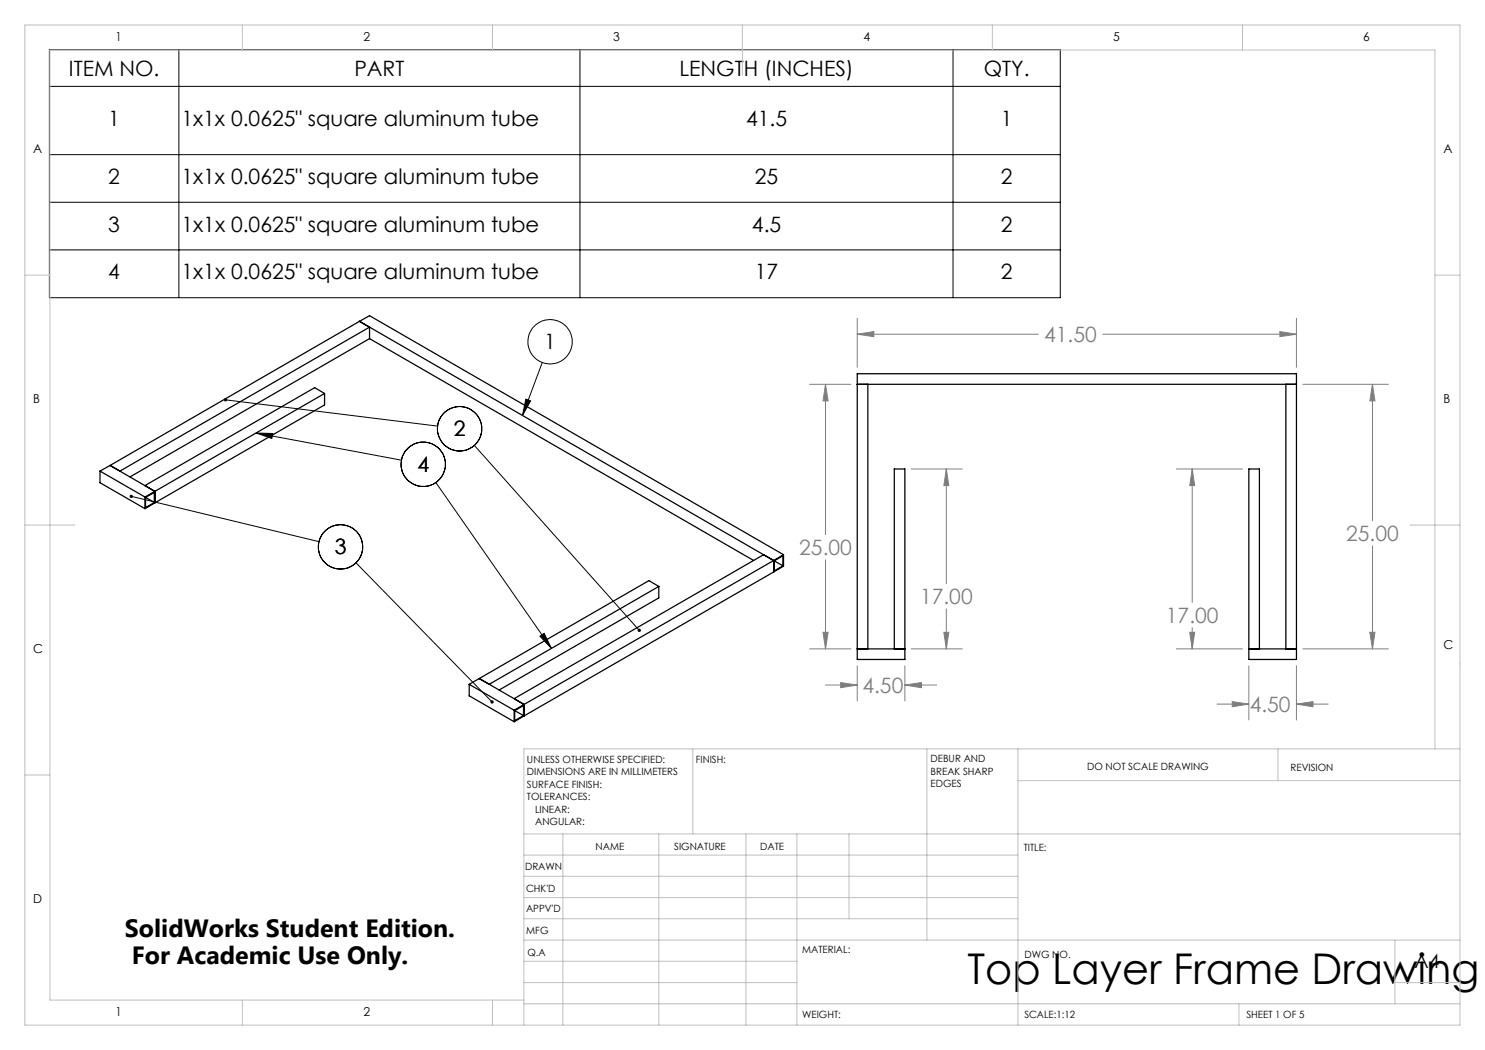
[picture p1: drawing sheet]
<svg xmlns="http://www.w3.org/2000/svg" width="297mm" height="210mm" viewBox="0 0 297 210" stroke-linecap="round" stroke-linejoin="round" font-family="sans-serif">
<g fill="none" stroke="#000" stroke-width=".2">
<path d="M9.9 9.9h202.2v49.6h-202.2zM9.9 17.3h202.2M35.8 9.9v49.6M116 9.9v49.6M190.6 9.9v49.6M9.9 30.9h202.2M9.9 40.5h202.2M9.9 50h202.2M45.1 80l42.4 5.2M105.2 79.8l.9 .4-1.6 2.9zM108.4 72.5l-3.9 10.6M26.2 99.3l37.6 9"/>
<path d="M51.2 86.6l29.1 5.4M51.2 86.6l3.4 .1-.2 1zM87.2 96.5l23.1 33.2M94.9 89.1l32.9 37M71.2 112.6l27.2 27.8M108 127.2l.8-.5 1.5 3z"/>
<circle cx="110" cy="68.4" r="4.4"/>
<circle cx="84.6" cy="92.9" r="4.4"/>
<circle cx="91.9" cy="85.7" r="4.4"/>
<circle cx="68.1" cy="109.4" r="4.4"/>
</g>
<g fill="none" stroke="#808080" stroke-width=".2">
<path d="M161.9 76.9h8.3M165.1 76.9l.5 3.3h-1zM165.1 76.9v30M171.4 66.8l3.4-.5v1zM171.4 63.7v9.8M171.4 66.8h36.2M220.6 66.8h38.7M256 66.3l3.3 .5-3.3 .5zM259.3 63.7v9.8M260.6 76.9h17.1M274.5 76.9l.5 3.3h-1zM274.5 76.9v27.3"/>
<path d="M182.2 93.8h10.2M189.3 93.8l.5 3.3h-1zM189.3 93.8v22.9M235.3 93.8h13.2M238.4 93.8l.5 3.3h-1zM238.4 93.8v26.7M165.1 112v17.8M274.5 109.2v20.6M161.9 129.8h8.3M164.6 126.5h1l-.5 3.3zM165.1 137h6.3M168.1 136.5l3.3 .5-3.3 .5z"/>
<path d="M171.4 133.2v7M181 137l3.3-.5v1zM181 133.2v7M181 137h6.3M182.2 129.8h10.2M188.8 126.5h1l-.5 3.3zM189.3 121.8v8M235.3 129.8h13.2M237.9 126.5h1l-.5 3.3zM238.4 125.5v4.3M249.8 133.2v10.8M259.3 133.2v10.8"/>
<path d="M260.6 129.8h17.1M274 126.5h1l-.5 3.3zM243.4 140.8h6.4M246.5 140.3l3.3 .5-3.3 .5zM259.3 140.8l3.3-.5v1zM259.3 140.8h6.3"/>
</g>
<g fill="none" stroke="#c0c0c0" stroke-width=".2">
<path d="M5 5h287v200h-287zM48.5 5v5M98.5 5v5M148.5 5v10M198.5 5v5M248.5 5v5M5 55h5M287 55h5M5 105h10M282 105h10M5 155h5M138.6 149.8v17"/>
<path d="M185.4 149.8v38.2M203.6 149.8v55.2M203.6 156.1h88.4M255.6 149.8v6.3M287 149.8v-139.8h-277v190h94.8M292 149.8h-187.2v55.2M104.8 166.8h187.2M104.8 179.5h98.8M104.8 175.3h98.8M104.8 171h98.8M112.6 166.8v38.2M131.8 166.8v38.2"/>
<path d="M149.2 166.8v38.2M159.4 166.8v38.2M169.8 166.8v17M104.8 183.8h98.8M104.8 196.5h54.6M104.8 192.3h54.6M104.8 188h187.2M279 196.5h13M279 188v12.8M48.5 200v5M98.5 200v5M104.8 200.8h187.2"/>
<path d="M247.8 200.8v4.2"/>
</g>
<path d="M51.2 86.6l3.4 .1-.2 1zM108 127.2l.8-.5 1.5 3zM105.2 79.8l.9 .4-1.6 2.9zM127.6 125.8l-.1 .2a.33 .33 0 0 0 .2 .3 .33 .33 0 0 0 .4 0l-.3-.2 .3 .2a.34 .34 0 0 0 0-.5 .34 .34 0 0 0-.5 0zM26.1 99l-.2 .2 .3 .1-.3-.1a.34 .34 0 0 0 .4 .4 .34 .34 0 0 0 .3-.4 .34 .34 0 0 0-.5-.2zM98.2 140.1a.33 .33 0 0 0 0 .5 .33 .33 0 0 0 .4 0l-.2-.2 .2 .2a.33 .33 0 0 0 .1-.4 .33 .33 0 0 0-.5-.1zM44.9 79.6l-.1 .3 .3 .1-.3-.1a.33 .33 0 0 0 .3 .4 .33 .33 0 0 0 .3-.5 .33 .33 0 0 0-.5-.2z" fill="#000"/>
<path d="M171.4 66.8l3.4-.5v1zM256 66.3l3.3 .5-3.3 .5zM274.5 76.9l.5 3.3h-1zM274 126.5h1l-.5 3.3zM237.9 126.5h1l-.5 3.3zM238.4 93.8l.5 3.3h-1zM246.5 140.3l3.3 .5-3.3 .5zM259.3 140.8l3.3-.5v1zM168.1 136.5l3.3 .5-3.3 .5zM181 137l3.3-.5v1zM165.1 76.9l.5 3.3h-1zM164.6 126.5h1l-.5 3.3zM188.8 126.5h1l-.5 3.3zM189.3 93.8l.5 3.3h-1z" fill="#808080"/>
<g fill="none" stroke="#000" stroke-width=".25">
<path d="M64.9 78.7v2.3l-33.9 19.6M64.9 78.7l-33.9 19.6M64.9 78.7l-2-1.2-33.9 19.6 2 1.2M71.9 64.3l82.8 47.8M71.9 64.3l-49.9 28.8M71.9 64.3l2-1.2 82.8 47.8M73.9 67.7v-2.3l-49.9 28.8-2-1.1M73.9 67.7l-47.9 27.7M73.9 67.7l76.8 44.4M171.4 76.9h87.9M173.6 76.9v52.9M257.2 76.9v52.9"/>
<path d="M20 94.2l9 5.2M20 94.2v2.3l9 5.2M22 93.1l-2 1.1M22 93.1l9 5.2M29 99.4v2.3M29.1 99.5l1.8 1M29.1 99.5l1.8-1v2M29.1 99.5v2l1.8-1M31 98.3v2.3M31 98.3l-2 1.1M31 100.6l-2 1.1M131.8 117.3l-34 19.6-2-1.2"/>
<path d="M131.8 117.3l-2-1.2-34 19.6M131.8 117.3v2.3l-32 18.4M152.7 110.9l-49.9 28.8 2 1.2M154.7 112.1l-49.9 28.8M154.7 112.1v2.3M154.7 114.4l-49.9 28.8M154.8 112.2l1.8-1v2M154.8 112.2v2l1.8-1M154.8 112.2l1.8 1M156.7 110.9l-2 1.2M156.7 110.9v2.3l-2 1.2M93.8 136.9l9 5.2"/>
<path d="M93.8 136.9v2.3l9 5.1M95.8 135.7l-2 1.2M95.8 135.7l9 5.2M171.4 129.8h9.6M178.9 129.8v-36h2.1v38.1h-9.6v-57.2h87.9v57.2h-9.5v-38.1h2.1v36M249.8 129.8h9.5M102.8 142.1v2.2M102.9 142.1l1.8-1v2M102.9 142.1v2l1.8-1M102.9 142.1l1.8 1M104.8 140.9l-2 1.2M104.8 140.9v2.3"/>
<path d="M104.8 143.2l-2 1.1"/>
</g>
<text font-size="8.5" x="193.5" y="196.7">Top Layer Frame Drawing</text>
<g font-size="5">
<text x="25" y="187.4">SolidWorks Student Edition.</text>
<text x="26.4" y="192.9">For Academic Use Only.</text>
</g>
<g font-size="4.2">
<text x="13.8" y="15.1">ITEM NO.</text>
<text x="70.9" y="15.1">PART</text>
<text x="135.9" y="15.1">LENGTH (INCHES)</text>
<text x="196.8" y="15.1">QTY.</text>
<text x="21.7" y="25.2">1</text>
<text x="36.3" y="25.2">1x1x 0.0625&quot; square aluminum tube</text>
<text x="149.2" y="25.2">41.5</text>
<text x="200.2" y="25.2">1</text>
<text x="21.7" y="36.8">2</text>
<text x="36.3" y="36.8">1x1x 0.0625&quot; square aluminum tube</text>
<text x="151" y="36.8">25</text>
<text x="200.2" y="36.8">2</text>
<text x="21.7" y="46.3">3</text>
<text x="36.3" y="46.3">1x1x 0.0625&quot; square aluminum tube</text>
<text x="150.4" y="46.3">4.5</text>
<text x="200.2" y="46.3">2</text>
<text x="21.7" y="55.9">4</text>
<text x="36.3" y="55.9">1x1x 0.0625&quot; square aluminum tube</text>
<text x="151" y="55.9">17</text>
<text x="200.2" y="55.9">2</text>
<text x="108.9" y="69.8">1</text>
<text x="90.8" y="87.3">2</text>
<text x="83.5" y="94.4">4</text>
<text x="66.9" y="110.9">3</text>
</g>
<g font-size="4.2" fill="#808080">
<text x="208.8" y="68.4">41.50</text>
<text x="159.8" y="111">25.00</text>
<text x="269.2" y="108.3">25.00</text>
<text x="184" y="120.8">17.00</text>
<text x="233.2" y="124.6">17.00</text>
<text x="172.5" y="138.6">4.50</text>
<text x="249.9" y="142.4">4.50</text>
</g>
<text font-size="3.9" x="282.9" y="193.6">A4</text>
<g font-size="2.5">
<text x="23.1" y="8.2">1</text>
<text x="72.7" y="8.2">2</text>
<text x="122.7" y="8.2">3</text>
<text x="172.7" y="8.2">4</text>
<text x="222.7" y="8.2">5</text>
<text x="272.7" y="8.2">6</text>
<text x="6.7" y="30.7">A</text>
<text x="288.7" y="30.7">A</text>
<text x="6.7" y="80.7">B</text>
<text x="288.7" y="80.7">B</text>
<text x="6.7" y="130.7">C</text>
<text x="288.7" y="129.7">C</text>
<text x="6.7" y="180.7">D</text>
<text x="23.1" y="203.2">1</text>
<text x="72.7" y="203.2">2</text>
</g>
<g font-size="2">
<text x="105.4" y="152.6">UNLESS OTHERWISE SPECIFIED:</text>
<text x="105.4" y="155.1">DIMENSIONS ARE IN MILLIMETERS</text>
<text x="139.2" y="152.6">FINISH:</text>
<text x="186.1" y="152.5">DEBUR AND</text>
<text x="186.1" y="155">BREAK SHARP</text>
<text x="217.4" y="154">DO NOT SCALE DRAWING</text>
<text x="258.1" y="154.2">REVISION</text>
<text x="105.4" y="157.6">SURFACE FINISH:</text>
<text x="105.4" y="160.1">TOLERANCES:</text>
<text x="186.1" y="157.5">EDGES</text>
<text x="107" y="162.6">LINEAR:</text>
<text x="107" y="165.1">ANGULAR:</text>
<text x="119.1" y="170">NAME</text>
<text x="134.8" y="169.9">SIGNATURE</text>
<text x="152" y="169.9">DATE</text>
<text x="204.8" y="170.2">TITLE:</text>
<text x="105" y="174.1">DRAWN</text>
<text x="105.2" y="178.3">CHK'D</text>
<text x="105.2" y="182.4">APPV'D</text>
<text x="105.3" y="186.8">MFG</text>
<text x="105.5" y="191.1">Q.A</text>
<text x="160.5" y="190.5">MATERIAL:</text>
<text x="204.9" y="191.6">DWG NO.</text>
<text x="160.4" y="203.5">WEIGHT:</text>
<text x="204.9" y="203.6">SCALE:1:12</text>
<text x="249.3" y="203.6">SHEET 1 OF 5</text>
</g>
</svg>
